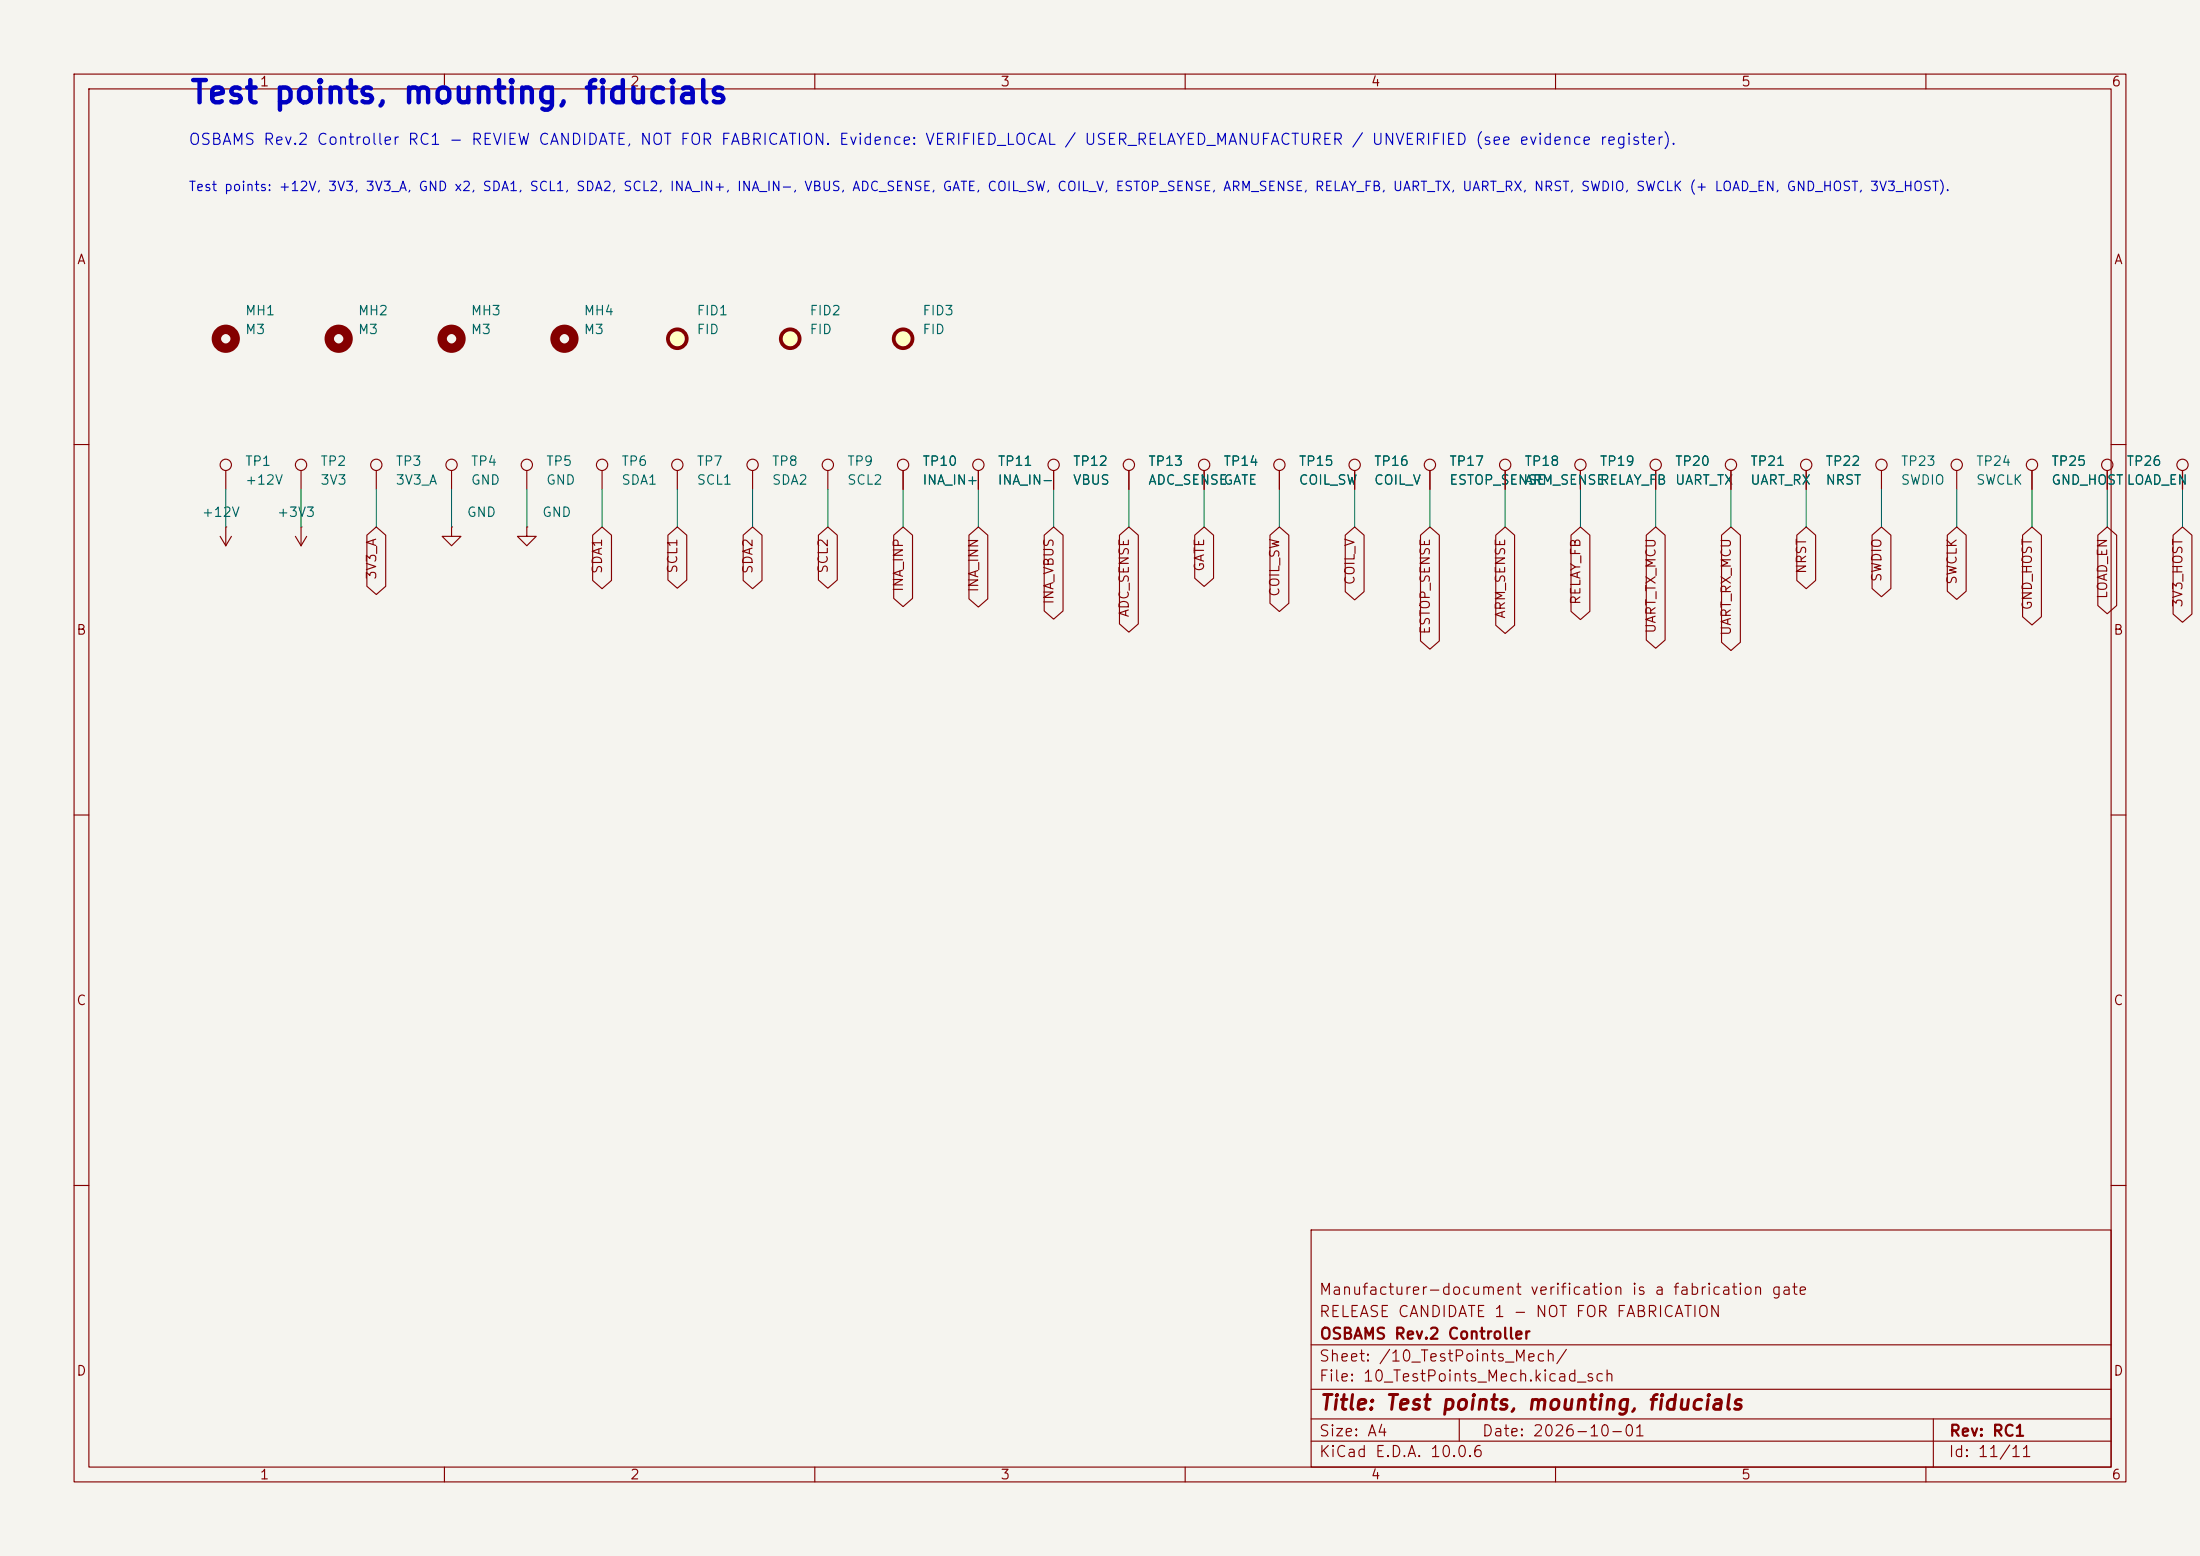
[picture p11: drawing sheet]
<svg xmlns="http://www.w3.org/2000/svg" width="297mm" height="210mm" viewBox="0 0 297 210" stroke-linecap="round" stroke-linejoin="round" font-family="sans-serif">
<path d="M0 0h297v210h-297z" fill="#f5f4ef" stroke="#f5f4ef" stroke-width=".14"/>
<g fill="none" stroke="#840000" stroke-width=".15">
<path d="M10 10h277v190h-277zM12 12h273v186h-273zM60 10v2M110 10v2M160 10v2M210 10v2M260 10v2M10 60h2M29.7 72.4l.8 1.3M30.5 71.1h.1M30.5 63.5v2.5M30.5 71.1v2.6"/>
<path d="M31.2 72.4l-.7 1.3M39.9 72.4l.7 1.3M40.6 71.1h.1M40.6 63.5v2.5M40.6 71.1v2.6M41.4 72.4l-.8 1.3M49.5 72.2l1.3-1.1 1.3 1.1v6.9l-1.3 1.1-1.3-1.1zM50.8 63.5v2.5M61 71.1v1.3h1.2l-1.2 1.3-1.3-1.3h1.3M61 71.1h.1M61 63.5v2.5M71.1 71.1v1.3h1.3l-1.3 1.3-1.3-1.3h1.3"/>
<path d="M71.1 71.1h.1M71.1 63.5v2.5M80 72.2l1.3-1.1 1.3 1.1v6.1l-1.3 1.2-1.3-1.2zM81.3 63.5v2.5M90.2 72.2l1.2-1.1 1.3 1.1v6.1l-1.3 1.1-1.2-1.1zM91.4 63.5v2.5M100.3 72.2l1.3-1.1 1.3 1.1v6.1l-1.3 1.2-1.3-1.2zM101.6 63.5v2.5M110.5 72.2l1.3-1.1 1.2 1.1v6.1l-1.2 1.1-1.3-1.1zM111.8 63.5v2.5M120.6 72.2l1.3-1.1 1.3 1.1v8.6l-1.3 1.1-1.3-1.1zM121.9 63.5v2.5"/>
<path d="M130.8 72.2l1.3-1.1 1.3 1.1v8.6l-1.3 1.1-1.3-1.1zM132.1 63.5v2.5M141 72.2l1.2-1.1 1.3 1.1v10.3l-1.3 1.1-1.2-1.1zM142.2 63.5v2.5M151.1 72.2l1.3-1.1 1.3 1.1v12l-1.3 1.1-1.3-1.1zM152.4 63.5v2.5M161.3 72.2l1.3-1.1 1.2 1.1v5.8l-1.2 1.2-1.3-1.2zM162.6 63.5v2.5M171.4 72.2l1.3-1.1 1.3 1.1v9.2l-1.3 1.1-1.3-1.1zM172.7 63.5v2.5M181.6 72.2l1.3-1.1 1.3 1.1v7.7l-1.3 1.1-1.3-1.1zM182.9 63.5v2.5"/>
<path d="M191.8 72.2l1.2-1.1 1.3 1.1v14.3l-1.3 1.1-1.2-1.1zM193 63.5v2.5M201.9 72.2l1.3-1.1 1.3 1.1v12.2l-1.3 1.1-1.3-1.1zM203.2 63.5v2.5M212.1 72.2l1.3-1.1 1.2 1.1v10.3l-1.2 1.1-1.3-1.1zM213.4 63.5v2.5M222.2 72.2l1.3-1.1 1.3 1.1v14.2l-1.3 1.1-1.3-1.1zM223.5 63.5v2.5M232.4 72.2l1.3-1.1 1.3 1.1v14.5l-1.3 1.1-1.3-1.1zM233.7 63.5v2.5M242.6 72.2l1.2-1.1 1.3 1.1v6.1l-1.3 1.2-1.2-1.2zM243.8 63.5v2.5"/>
<path d="M252.7 72.2l1.3-1.1 1.3 1.1v7.2l-1.3 1.1-1.3-1.1zM254 63.5v2.5M262.9 72.2l1.3-1.1 1.2 1.1v7.6l-1.2 1.1-1.3-1.1zM264.2 63.5v2.5M273 72.2l1.3-1.1 1.3 1.1v11l-1.3 1.2-1.3-1.2zM274.3 63.5v2.5M283.2 72.2l1.3-1.1 1.3 1.1v9.5l-1.3 1.1-1.3-1.1zM284.5 63.5v2.5M285 60h2M293.4 72.2l1.2-1.1 1.3 1.1v10.7l-1.3 1.1-1.2-1.1zM294.6 63.5v2.5M10 110h2"/>
<path d="M285 110h2M10 160h2M177 166h108v32h-108zM285 160h2M60 198v2M110 198v2M160 198v2M177 194.5h108M177 191.5h108M177 187.5h108M177 181.5h108M197 191.5v3"/>
<path d="M210 198v2M260 198v2M261 191.5v6.5"/>
<circle cx="30.5" cy="62.7" r=".76"/>
<circle cx="40.6" cy="62.7" r=".76"/>
<circle cx="50.8" cy="62.7" r=".76"/>
<circle cx="61" cy="62.7" r=".76"/>
<circle cx="71.1" cy="62.7" r=".76"/>
<circle cx="81.3" cy="62.7" r=".76"/>
<circle cx="91.4" cy="62.7" r=".76"/>
<circle cx="101.6" cy="62.7" r=".76"/>
<circle cx="111.8" cy="62.7" r=".76"/>
<circle cx="121.9" cy="62.7" r=".76"/>
<circle cx="132.1" cy="62.7" r=".76"/>
<circle cx="142.2" cy="62.7" r=".76"/>
<circle cx="152.4" cy="62.7" r=".76"/>
<circle cx="162.6" cy="62.7" r=".76"/>
<circle cx="172.7" cy="62.7" r=".76"/>
<circle cx="182.9" cy="62.7" r=".76"/>
<circle cx="193" cy="62.7" r=".76"/>
<circle cx="203.2" cy="62.7" r=".76"/>
<circle cx="213.4" cy="62.7" r=".76"/>
<circle cx="223.5" cy="62.7" r=".76"/>
<circle cx="233.7" cy="62.7" r=".76"/>
<circle cx="243.8" cy="62.7" r=".76"/>
<circle cx="254" cy="62.7" r=".76"/>
<circle cx="264.2" cy="62.7" r=".76"/>
<circle cx="274.3" cy="62.7" r=".76"/>
<circle cx="284.5" cy="62.7" r=".76"/>
<circle cx="294.6" cy="62.7" r=".76"/>
</g>
<g fill="#ffffc2" stroke="#ffffc2" stroke-width=".14">
<circle cx="121.9" cy="45.7" r="1.27"/>
<circle cx="91.4" cy="45.7" r="1.27"/>
<circle cx="106.7" cy="45.7" r="1.27"/>
</g>
<g fill="none" stroke="#840000" stroke-width=".51">
<circle cx="91.4" cy="45.7" r="1.27"/>
<circle cx="106.7" cy="45.7" r="1.27"/>
<circle cx="121.9" cy="45.7" r="1.27"/>
</g>
<g fill="none" stroke="#840000" stroke-width="1.3">
<circle cx="30.5" cy="45.7" r="1.27"/>
<circle cx="45.7" cy="45.7" r="1.27"/>
<circle cx="61" cy="45.7" r="1.27"/>
<circle cx="76.2" cy="45.7" r="1.27"/>
</g>
<g fill="none" stroke="#009600" stroke-width=".14">
<path d="M30.5 66v5.1M40.6 66v5.1M50.8 66v5.1M61 66v5.1M71.1 66v5.1M81.3 66v5.1M91.4 66v5.1M101.6 66v5.1M111.8 66v5.1M121.9 66v5.1M132.1 66v5.1M142.2 66v5.1"/>
<path d="M152.4 66v5.1M162.6 66v5.1M172.7 66v5.1M182.9 66v5.1M193 66v5.1M203.2 66v5.1M213.4 66v5.1M223.5 66v5.1M233.7 66v5.1M243.8 66v5.1M254 66v5.1M264.2 66v5.1"/>
<path d="M274.3 66v5.1M284.5 66v5.1M294.6 66v5.1"/>
</g>
<text font-size="3" fill="#0000c2" x="25.5" y="14.7">Test points, mounting, fiducials</text>
<text font-size="2" fill="#840000" x="178" y="190.8">Title: Test points, mounting, fiducials</text>
<text font-size="1.5" fill="#0000c2" x="25.4" y="19.9">OSBAMS Rev.2 Controller RC1 - REVIEW CANDIDATE, NOT FOR FABRICATION. Evidence: VERIFIED_LOCAL / USER_RELAYED_MANUFACTURER / UNVERIFIED (see evidence register).</text>
<g font-size="1.5" fill="#840000">
<text x="178" y="178.1">RELEASE CANDIDATE 1 - NOT FOR FABRICATION</text>
<text x="178" y="175.1">Manufacturer-document verification is a fabrication gate</text>
<text x="178" y="184.1">Sheet: /10_TestPoints_Mech/</text>
<text x="178" y="181.1">OSBAMS Rev.2 Controller</text>
<text x="178" y="186.8">File: 10_TestPoints_Mech.kicad_sch</text>
<text x="178" y="197">KiCad E.D.A. 10.0.6</text>
<text x="178" y="194.2">Size: A4</text>
<text x="200" y="194.2">Date: 2026-10-01</text>
<text x="263" y="197">Id: 11/11</text>
<text x="263" y="194.2">Rev: RC1</text>
</g>
<g font-size="1.3" fill="#840000">
<text x="35" y="12">1</text>
<text x="85" y="12">2</text>
<text x="135" y="12">3</text>
<text x="185" y="12">4</text>
<text x="235" y="12">5</text>
<text x="285" y="12">6</text>
<text x="10.3" y="36">A</text>
<text x="285.3" y="36">A</text>
<text x="81.6" y="77.6" transform="rotate(-90 81.6 77.6)">SDA1</text>
<text x="91.8" y="77.5" transform="rotate(-90 91.8 77.5)">SCL1</text>
<text x="101.9" y="77.6" transform="rotate(-90 101.9 77.6)">SDA2</text>
<text x="112.1" y="77.5" transform="rotate(-90 112.1 77.5)">SCL2</text>
<text x="162.9" y="77.3" transform="rotate(-90 162.9 77.3)">GATE</text>
<text x="244.2" y="77.6" transform="rotate(-90 244.2 77.6)">NRST</text>
<text x="51.1" y="78.3" transform="rotate(-90 51.1 78.3)">3V3_A</text>
<text x="122.2" y="80" transform="rotate(-90 122.2 80)">INA_INP</text>
<text x="132.4" y="80" transform="rotate(-90 132.4 80)">INA_INN</text>
<text x="142.6" y="81.7" transform="rotate(-90 142.6 81.7)">INA_VBUS</text>
<text x="152.7" y="83.4" transform="rotate(-90 152.7 83.4)">ADC_SENSE</text>
<text x="173" y="80.6" transform="rotate(-90 173 80.6)">COIL_SW</text>
<text x="183.2" y="79.1" transform="rotate(-90 183.2 79.1)">COIL_V</text>
<text x="203.5" y="83.6" transform="rotate(-90 203.5 83.6)">ARM_SENSE</text>
<text x="213.7" y="81.7" transform="rotate(-90 213.7 81.7)">RELAY_FB</text>
<text x="254.3" y="78.6" transform="rotate(-90 254.3 78.6)">SWDIO</text>
<text x="264.5" y="79" transform="rotate(-90 264.5 79)">SWCLK</text>
<text x="274.6" y="82.5" transform="rotate(-90 274.6 82.5)">GND_HOST</text>
<text x="284.8" y="80.9" transform="rotate(-90 284.8 80.9)">LOAD_EN</text>
<text x="295" y="82.1" transform="rotate(-90 295 82.1)">3V3_HOST</text>
<text x="10.2" y="86">B</text>
<text x="193.4" y="85.7" transform="rotate(-90 193.4 85.7)">ESTOP_SENSE</text>
<text x="223.8" y="85.6" transform="rotate(-90 223.8 85.6)">UART_TX_MCU</text>
<text x="234" y="85.9" transform="rotate(-90 234 85.9)">UART_RX_MCU</text>
<text x="285.2" y="86">B</text>
<text x="10.2" y="136">C</text>
<text x="285.2" y="136">C</text>
<text x="10.2" y="186">D</text>
<text x="285.2" y="186">D</text>
<text x="35" y="200">1</text>
<text x="85" y="200">2</text>
<text x="135" y="200">3</text>
<text x="185" y="200">4</text>
<text x="235" y="200">5</text>
<text x="285" y="200">6</text>
</g>
<text font-size="1.3" fill="#0000c2" x="25.4" y="26.1">Test points: +12V, 3V3, 3V3_A, GND x2, SDA1, SCL1, SDA2, SCL2, INA_IN+, INA_IN-, VBUS, ADC_SENSE, GATE, COIL_SW, COIL_V, ESTOP_SENSE, ARM_SENSE, RELAY_FB, UART_TX, UART_RX, NRST, SWDIO, SWCLK (+ LOAD_EN, GND_HOST, 3V3_HOST).</text>
<g font-size="1.3" fill="#006464">
<text x="33" y="42.9">MH1</text>
<text x="33" y="45.4">M3</text>
<text x="48.2" y="42.9">MH2</text>
<text x="48.2" y="45.4">M3</text>
<text x="63.5" y="42.9">MH3</text>
<text x="63.5" y="45.4">M3</text>
<text x="78.7" y="42.9">MH4</text>
<text x="78.7" y="45.4">M3</text>
<text x="94" y="42.9">FID1</text>
<text x="94" y="45.4">FID</text>
<text x="109.2" y="42.9">FID2</text>
<text x="109.2" y="45.4">FID</text>
<text x="124.4" y="42.9">FID3</text>
<text x="124.4" y="45.4">FID</text>
<text x="33" y="63.2">TP1</text>
<text x="33" y="65.7">+12V</text>
<text x="43.2" y="63.2">TP2</text>
<text x="43.2" y="65.7">3V3</text>
<text x="53.3" y="63.2">TP3</text>
<text x="53.3" y="65.7">3V3_A</text>
<text x="63.5" y="63.2">TP4</text>
<text x="63.5" y="65.7">GND</text>
<text x="73.6" y="63.2">TP5</text>
<text x="73.6" y="65.7">GND</text>
<text x="83.8" y="63.2">TP6</text>
<text x="83.8" y="65.7">SDA1</text>
<text x="94" y="63.2">TP7</text>
<text x="94" y="65.7">SCL1</text>
<text x="104.1" y="63.2">TP8</text>
<text x="104.1" y="65.7">SDA2</text>
<text x="114.3" y="63.2">TP9</text>
<text x="114.3" y="65.7">SCL2</text>
<text x="124.4" y="63.2">TP10</text>
<text x="124.4" y="65.7">INA_IN+</text>
<text x="134.6" y="63.2">TP11</text>
<text x="134.6" y="65.7">INA_IN-</text>
<text x="144.8" y="63.2">TP12</text>
<text x="144.8" y="65.7">VBUS</text>
<text x="154.9" y="63.2">TP13</text>
<text x="154.9" y="65.7">ADC_SENSE</text>
<text x="165.1" y="63.2">TP14</text>
<text x="165.1" y="65.7">GATE</text>
<text x="175.2" y="63.2">TP15</text>
<text x="175.2" y="65.7">COIL_SW</text>
<text x="185.4" y="63.2">TP16</text>
<text x="185.4" y="65.7">COIL_V</text>
<text x="195.6" y="63.2">TP17</text>
<text x="195.6" y="65.7">ESTOP_SENSE</text>
<text x="205.7" y="63.2">TP18</text>
<text x="205.7" y="65.7">ARM_SENSE</text>
<text x="215.9" y="63.2">TP19</text>
<text x="215.9" y="65.7">RELAY_FB</text>
<text x="226" y="63.2">TP20</text>
<text x="226" y="65.7">UART_TX</text>
<text x="236.2" y="63.2">TP21</text>
<text x="236.2" y="65.7">UART_RX</text>
<text x="246.4" y="63.2">TP22</text>
<text x="246.4" y="65.7">NRST</text>
<text x="256.5" y="63.2">TP23</text>
<text x="256.5" y="65.7">SWDIO</text>
<text x="266.7" y="63.2">TP24</text>
<text x="266.7" y="65.7">SWCLK</text>
<text x="276.8" y="63.2">TP25</text>
<text x="276.8" y="65.7">GND_HOST</text>
<text x="287" y="63.2">TP26</text>
<text x="287" y="65.7">LOAD_EN</text>
<text x="27.2" y="70.1">+12V</text>
<text x="37.3" y="70.1">+3V3</text>
<text x="62.9" y="70.1">GND</text>
<text x="73.1" y="70.1">GND</text>
</g>
</svg>
